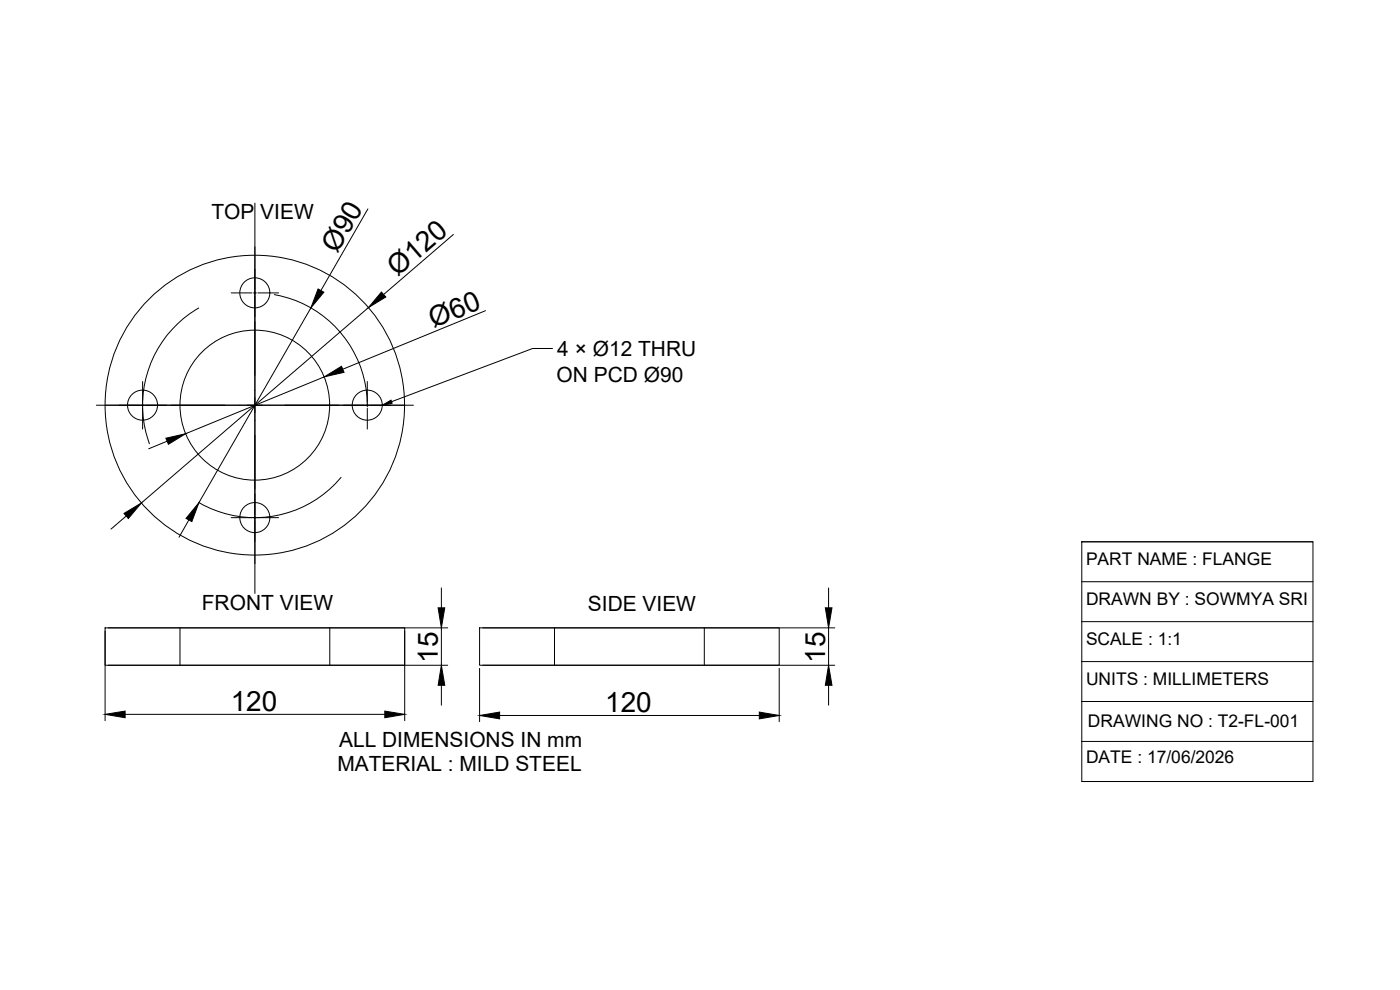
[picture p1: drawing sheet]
<svg xmlns="http://www.w3.org/2000/svg" width="420mm" height="297mm" viewBox="0 0 420 297" stroke-linecap="round" stroke-linejoin="round" font-family="sans-serif">
<!-- layer: 0 -->
<g fill="none" stroke="#000" stroke-width=".3">
<path d="M76.5 61v117.1M110.4 62.7l-14.1 24.5M136.1 70.4l-21 17.9M59.6 92.4a33.7 33.7 0 0 0-14.8 40.7M69.4 87.9h6.2M76.1 87.9h.9M77.4 87.9h6.2M82.3 88.4a33.8 33.8 0 0 1 27.9 33.2M93.3 92.4l-33.6 58.4a33.6 33.6 0 0 0 42.7-7.6M110.6 92.3l-68.2 58.6M145.7 93.2l-42.8 17.6M42.8 114.5v6.2"/>
<path d="M97.3 113.1l-41.6 17M110.2 114.5v6.2M165.8 104.6h-5.9l-42.4 15.9M28.9 121.6h95.2M42.8 121.2v.8M42.8 122.5v6.2M50.2 132.4l-5.6 2.3M110.2 121.2v.8M110.2 122.5v6.2M37.9 154.8l-4.6 4M56.7 156l-3 5.2M69.4 155.3h6.2"/>
<path d="M76.1 155.3h.9M77.4 155.3h6.2M132.5 176.4v6M248.7 176.4v6M324.7 162.6h69.3v71.9h-69.3zM324.7 162.6h69.3M324.7 174.5h69.3M31.5 188.4h90v11.2h-90zM31.5 189.3v26.9M32.5 188.4h101.9M32.5 199.6h101.9M54 188.4v11.2"/>
<path d="M99 188.4v11.2M121.5 189.3v26.9M132.5 188.4v11.2M143.9 188.4h89.9v11.2h-89.9zM144.9 188.4h105.6M144.9 199.6h105.6M166.4 188.4v11.2M211.4 188.4v11.2M248.7 188.4v11.2M324.7 186.5h69.3M324.7 198.5h69.3M37.5 214.3h78"/>
<path d="M132.5 205.6v6M143.9 200.5v16M149.9 214.7h78M233.8 200.5v16M248.7 205.6v6M324.7 210.5h69.3M324.7 222.5h69.3M324.7 234.5h69.3"/>
<circle cx="76.5" cy="87.9" r="4.5"/>
<circle cx="42.8" cy="121.6" r="4.5"/>
<circle cx="76.4" cy="121.6" r="45"/>
<circle cx="76.5" cy="121.6" r="22.5"/>
<circle cx="110.2" cy="121.6" r="4.5"/>
<circle cx="76.5" cy="155.3" r="4.5"/>
</g>
<g fill="#000" stroke="#000" stroke-width=".3">
<path d="M95.5 86.7l1.7 1-3.9 4.7zM114.5 87.6l1.3 1.5-5.2 3.2zM97.3 113.1l5.2-3.2 .8 1.8zM49.8 131.5l5.9-1.4-5.2 3.2zM114.7 121.6l2.6-1.5 .4 .9zM37.2 154.1l5.2-3.2-3.9 4.7zM59.7 150.8l-2.1 5.7-1.8-1zM131.5 182.4h2l-1 6zM247.7 182.4h2l-1 6zM31.5 214.3l6-.9v1.9zM115.5 213.4l6 .9-6 1zM132.5 199.6l1 6h-2z"/>
<path d="M143.9 214.7l6-1v2zM227.9 213.7l5.9 1-5.9 1zM248.7 199.6l1 6h-2z"/>
</g>
<g font-size="8.4">
<text x="101.2" y="76.3" transform="rotate(-60 101.2 76.3)">Ø90</text>
<text x="119.3" y="83.2" transform="rotate(-41 119.3 83.2)">Ø120</text>
<text x="130.1" y="98.3" transform="rotate(-22 130.1 98.3)">Ø60</text>
<text x="131.4" y="198.9" transform="rotate(-90 131.4 198.9)">15</text>
<text x="247.6" y="198.9" transform="rotate(-90 247.6 198.9)">15</text>
<text x="69.3" y="213.3">120</text>
<text x="181.7" y="213.6">120</text>
</g>
<g font-size="6.3">
<text x="63.5" y="65.7">TOP VIEW</text>
<text x="167.3" y="106.9">4 × Ø12 THRU</text>
<text x="167" y="114.6">ON PCD Ø90</text>
<text x="60.6" y="182.9">FRONT VIEW</text>
<text x="176.4" y="183.4">SIDE VIEW</text>
<text x="101.8" y="224.1">ALL DIMENSIONS IN mm</text>
<text x="101.3" y="231.5">MATERIAL : MILD STEEL</text>
</g>
<g font-size="5.2">
<text x="325.9" y="169.5">PART NAME : FLANGE</text>
<text x="325.9" y="181.6">DRAWN BY : SOWMYA SRI</text>
<text x="325.9" y="193.6">SCALE : 1:1</text>
<text x="325.9" y="205.7">UNITS : MILLIMETERS</text>
<text x="326.5" y="218">DRAWING NO : T2-FL-001</text>
<text x="325.9" y="228.8">DATE : 17/06/2026</text>
</g>
</svg>
